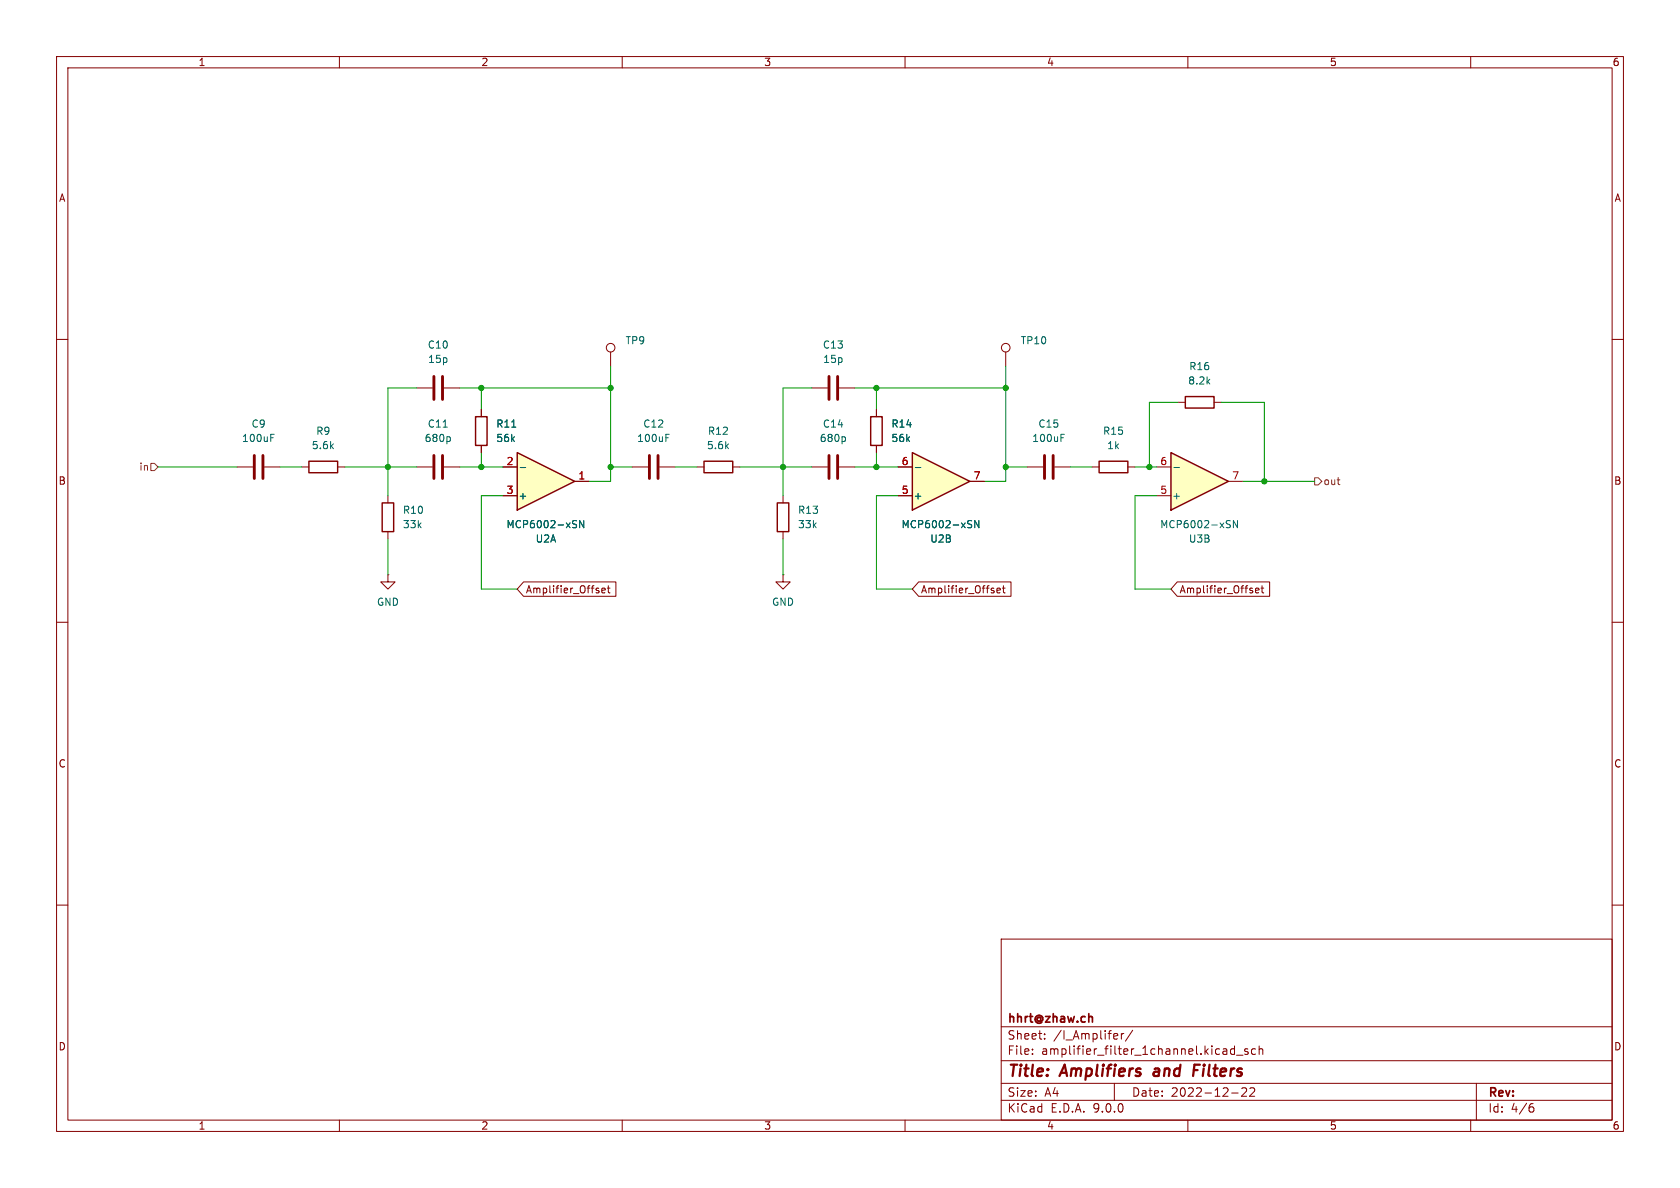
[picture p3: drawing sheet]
<svg xmlns="http://www.w3.org/2000/svg" width="297mm" height="210mm" viewBox="0 0 297 210" stroke-linecap="round" stroke-linejoin="round" font-family="sans-serif">
<g fill="none" stroke="#840000" stroke-width=".18">
<path d="M10 10h277v190h-277zM12 12h273v186h-273zM60 10v2M110 10v2M160 10v2M210 10v2M260 10v2M10 60h2M177.8 62.2v2.6M285 60h2M138.4 87.6v1.3M138.4 94v1.3"/>
<path d="M10 110h2M285 110h2M10 160h2M177 166h108v32h-108zM285 160h2M60 198v2M110 198v2M160 198v2M177 194.5h108M177 191.5h108M177 187.5h108M177 181.5h108"/>
<path d="M182.5 186.3v.1M182.5 185.5v.1M184.7 183.6v.1M184.7 182.8v.1M197 191.5v3M197.5 182.8l.1 .3-.7 .1M198.2 182.7v1M198.7 182.7l-.3 .1-.2 .2M200.2 182.1l-1.2 2M210 198v2M217.7 193.2h1.2M218.2 184.9v1.5"/>
<path d="M218.2 185.5l-.4-.1-.3 .3v.4l.2 .2h.5M218.6 186.5h1.1M219.5 192.4l.6-.1 .2 .1 .1 .3-.9 1.1h.9M220.6 185.5l-.4-.1-.2 .2 .1 .2 .5 .2v.3h-.6M221 192.4l.5-.1 .2 .1 .1 .3-.9 1.1h.9M222 185.5l-.5-.1-.3 .3v.4l.2 .2h.6M222.6 185.5l.2-.1 .4 .1v.9M222.6 184.9v1.5M260 198v2M261 191.5v6.5M270.6 195.7h.4l.2 .3-.1 .5-.5 .1M271 195.1l-.4 .1"/>
<circle cx="177.8" cy="61.5" r=".76"/>
</g>
<path d="M204.1 189.5l-.2 .4 .3 .3M211.1 189.2h.6M212.1 188.2h-.9l-.3 2" fill="none" stroke="#840000" stroke-width=".4"/>
<path d="M192.9 179.7l.2 .2v.8" fill="none" stroke="#840000" stroke-width=".3"/>
<path d="M137.4 88.9h2v5.1h-2z" fill="none" stroke="#840000" stroke-width=".25"/>
<path d="M91.4 80l10.2 5.1-10.2 5.1z" fill="#ffffc2"/>
<path d="M84.1 73.7h2v5h-2zM153.9 73.7h2.1v5h-2.1zM54.6 81.5h5.1v2.1h-5.1zM91.4 80l10.2 5.1-10.2 5.1zM124.5 81.5h5v2.1h-5zM194.3 81.5h5.1v2.1h-5.1z" fill="none" stroke="#840000" stroke-width=".25"/>
<g fill="none" stroke="#840000" stroke-width=".18">
<path d="M85.1 72.4v1.3M85.1 78.7v1.3M107.9 62.2v2.6M143.5 68.6h2.8M148.3 68.6h2.8M154.9 72.4v1.3M154.9 78.7v1.3M41.9 82.6h2.8M46.7 82.6h2.8M53.3 82.6h1.3M59.7 82.6h1.3M88.9 87.6h2.5"/>
<path d="M88.9 82.6h2.5M101.6 85.1h2.5M111.8 82.6h2.8M116.6 82.6h2.8M123.2 82.6h1.3M129.5 82.6h1.3M143.5 82.6h2.8M148.3 82.6h2.8M181.6 82.6h2.8M186.4 82.6h2.8M193 82.6h1.3M199.4 82.6h1.3"/>
<path d="M138.4 101.6v1.3h1.3l-1.3 1.2-1.2-1.2h1.2M138.4 101.6h.1"/>
<circle cx="107.9" cy="61.5" r=".76"/>
</g>
<path d="M47.9 77.4h.4M47.9 76.8h.6M90.5 75.5h.7M117.7 77.4h.4M117.7 76.8h.6M149.2 77.2l.3 .2v.4l-.3 .2M187.6 77.4h.4M187.6 76.8h.6M92 82.6h.9M101.4 92l.5 .1M101.7 92.7l.2 .2-.2 .4M103.2 92v1.3l-.7-1.3v1.3" fill="none" stroke="#006464" stroke-width=".18"/>
<path d="M146.6 66.5v4.1M148.1 66.5v4.1M45 80.5v4.1M46.5 80.5v4.1M114.8 80.5v4.1M116.3 80.5v4.1M146.6 80.5v4.1M148.1 80.5v4.1M184.7 80.5v4.1M186.2 80.5v4.1" fill="none" stroke="#840000" stroke-width=".51"/>
<path d="M161.3 80l10.1 5.1-10.1 5.1z" fill="#ffffc2"/>
<path d="M161.3 80l10.1 5.1-10.1 5.1z" fill="none" stroke="#840000" stroke-width=".25"/>
<path d="M158.7 87.6h2.6M158.7 82.6h2.6M171.4 85.1h2.6" fill="none" stroke="#840000" stroke-width=".18"/>
<path d="M161.8 82.6h1M171.3 92l.5 .1M171.5 92.7l.3 .2-.3 .4M173.1 92v1.3l-.8-1.3v1.3" fill="none" stroke="#006464" stroke-width=".18"/>
<path d="M207 80l10.2 5.1-10.2 5.1z" fill="#ffffc2"/>
<path d="M209.5 70.1h5.1v2h-5.1zM67.6 88.9h2v5.1h-2zM207 80l10.2 5.1-10.2 5.1z" fill="none" stroke="#840000" stroke-width=".25"/>
<g fill="none" stroke="#840000" stroke-width=".18">
<path d="M73.7 68.6h2.8M78.5 68.6h2.8M85.1 72.4v1.3M85.1 78.7v1.3M154.9 72.4v1.3M154.9 78.7v1.3M208.3 71.1h1.2M214.6 71.1h1.3M68.6 87.6v1.3M68.6 94v1.3M73.7 82.6h2.8M78.5 82.6h2.8"/>
<path d="M88.9 87.6h2.5M88.9 82.6h2.5M101.6 85.1h2.5M158.7 87.6h2.6M158.7 82.6h2.6M171.4 85.1h2.6M204.5 87.6h2.5M204.5 82.6h2.5M217.2 85.1h2.5M68.6 101.6v1.3h1.2l-1.2 1.2-1.3-1.2h1.3M68.6 101.6h.1M92.6 102.9h16.3v2.5h-16.3l-1.2-1.3z"/>
<path d="M106.4 104.4l.6-.1-.1-.3h-.3l-.2 .1 .1 .6h.4M107.4 104h.4M107.5 103.5v1.1l.3 .2M162.4 102.9h16.3v2.5h-16.3l-1.1-1.3zM176.2 104.4l.6-.1v-.3h-.4l-.2 .1 .1 .6h.5M177.2 104h.5M177.4 103.5v1.1l.3 .2M208.1 102.9h16.4v2.5h-16.4l-1.1-1.3zM222 104.4l.6-.1-.1-.3h-.4l-.1 .1v.6h.5M222.9 104h.5M223.1 103.5v1.1l.3 .2"/>
</g>
<g fill="none" stroke="#006464" stroke-width=".18">
<path d="M78.3 75.5h.8M79.4 77.2l.2 .2v.4l-.2 .2M90.5 75.5h.7M92 82.6h.9M101.4 92l.5 .1M101.7 92.7l.2 .2-.2 .4M103.2 92v1.3l-.7-1.3v1.3M161.8 82.6h1M171.3 92l.5 .1M171.5 92.7l.3 .2-.3 .4M173.1 92v1.3l-.8-1.3v1.3M207.5 82.6h1"/>
<path d="M217 92l.5 .1M217.3 92.7l.2 .2-.2 .4M218.8 92v1.3l-.8-1.3v1.3"/>
</g>
<path d="M76.7 66.5v4.1M78.2 66.5v4.1M76.7 80.5v4.1M78.2 80.5v4.1" fill="none" stroke="#840000" stroke-width=".51"/>
<path d="M26.7 81.9h.6l.6 .7-.6 .6h-.6zM232.4 84.5h.6l.7 .6-.7 .6h-.6z" fill="none" stroke="#725600" stroke-width=".18"/>
<g fill="none" stroke="#009600" stroke-width=".18">
<path d="M73.7 68.6h-5.1v19M81.3 68.6h26.6M85.1 68.6v3.8M107.9 64.8v20.3h-3.8M143.5 68.6h-5.1v19M151.1 68.6h26.7M154.9 68.6v3.8M177.8 64.8v20.3h-3.8M208.3 71.1h-5.1v11.5M215.9 71.1h7.6v14M27.9 82.6h14M49.5 82.6h3.8"/>
<path d="M61 82.6h12.7M68.6 95.3v6.3M81.3 82.6h7.6M85.1 80v2.6M88.9 87.6h-3.8v16.5h6.3M107.9 82.6h3.9M119.4 82.6h3.8M130.8 82.6h12.7M138.4 95.3v6.3M151.1 82.6h7.6M154.9 80v2.6M158.7 87.6h-3.8v16.5h6.4"/>
<path d="M177.8 82.6h3.8M189.2 82.6h3.8M200.7 82.6h3.8M204.5 87.6h-3.8v16.5h6.3M219.7 85.1h12.7"/>
</g>
<g fill="#009600" stroke="#009600" stroke-width=".18">
<circle cx="85.1" cy="82.6" r=".46"/>
<circle cx="85.1" cy="68.6" r=".46"/>
<circle cx="68.6" cy="82.6" r=".46"/>
<circle cx="154.9" cy="68.6" r=".46"/>
<circle cx="203.2" cy="82.6" r=".46"/>
<circle cx="177.8" cy="68.6" r=".46"/>
<circle cx="223.5" cy="85.1" r=".46"/>
<circle cx="154.9" cy="82.6" r=".46"/>
<circle cx="177.8" cy="82.6" r=".46"/>
<circle cx="138.4" cy="82.6" r=".46"/>
<circle cx="107.9" cy="82.6" r=".46"/>
<circle cx="107.9" cy="68.6" r=".46"/>
</g>
<g font-size="2.8" fill="#840000">
<text x="178" y="190.9">Title:</text>
<text x="187.7" y="190.9">Amplifiers</text>
<text x="204.8" y="190.9">and</text>
<text x="212.6" y="190.9">Filters</text>
</g>
<g font-size="2.1" fill="#840000">
<text x="178" y="184">Sheet:</text>
<text x="178" y="181.2">hhrt@zhaw.ch</text>
<text x="186.2" y="184">/I_Amplifer/</text>
<text x="178" y="186.7">File:</text>
<text x="184.1" y="186.7">amplifier_filter_1channel.kicad_sch</text>
<text x="178" y="196.9">KiCad</text>
<text x="178" y="194.1">Size:</text>
<text x="184.7" y="194.1">A4</text>
<text x="185.7" y="196.9">E.D.A.</text>
<text x="193.3" y="196.9">9.0.0</text>
<text x="200" y="194.1">Date:</text>
<text x="207" y="194.1">2022-12-22</text>
<text x="263" y="194.3">Rev:</text>
<text x="263" y="196.9">Id:</text>
<text x="267.1" y="196.9">4/6</text>
</g>
<g font-size="1.8" fill="#840000">
<text x="35" y="11.9">1</text>
<text x="85" y="11.9">2</text>
<text x="135" y="11.9">3</text>
<text x="185" y="11.9">4</text>
<text x="235" y="11.9">5</text>
<text x="285" y="11.9">6</text>
<text x="10.3" y="35.9">A</text>
<text x="285.3" y="35.9">A</text>
<text x="10.3" y="85.9">B</text>
<text x="285.3" y="85.9">B</text>
<text x="92.9" y="105.1">Amplifier_Offset</text>
<text x="162.7" y="105.1">Amplifier_Offset</text>
<text x="208.4" y="105.1">Amplifier_Offset</text>
<text x="10.3" y="135.9">C</text>
<text x="285.3" y="135.9">C</text>
<text x="10.3" y="185.9">D</text>
<text x="285.3" y="185.9">D</text>
<text x="35" y="199.9">1</text>
<text x="85" y="199.9">2</text>
<text x="135" y="199.9">3</text>
<text x="185" y="199.9">4</text>
<text x="235" y="199.9">5</text>
<text x="285" y="199.9">6</text>
</g>
<g font-size="1.8" fill="#006464">
<text x="75.5" y="61.8">C10</text>
<text x="75.6" y="64.4">15p</text>
<text x="110.5" y="61.1">TP9</text>
<text x="145.4" y="61.8">C13</text>
<text x="145.4" y="64.4">15p</text>
<text x="180.3" y="61.1">TP10</text>
<text x="210.1" y="65.6">R16</text>
<text x="210" y="68.2">8.2k</text>
<text x="44.4" y="75.8">C9</text>
<text x="55.8" y="77.1">R9</text>
<text x="75.5" y="75.8">C11</text>
<text x="87.6" y="75.8">R11</text>
<text x="113.6" y="75.8">C12</text>
<text x="125.1" y="77.1">R12</text>
<text x="145.4" y="75.8">C14</text>
<text x="157.5" y="75.8">R14</text>
<text x="183.5" y="75.8">C15</text>
<text x="194.9" y="77.1">R15</text>
<text x="42.7" y="78.3">100uF</text>
<text x="55" y="79.6">5.6k</text>
<text x="75" y="78.3">680p</text>
<text x="87.6" y="78.3">56k</text>
<text x="112.5" y="78.3">100uF</text>
<text x="124.9" y="79.6">5.6k</text>
<text x="144.8" y="78.3">680p</text>
<text x="157.5" y="78.3">56k</text>
<text x="182.4" y="78.3">100uF</text>
<text x="195.6" y="79.6">1k</text>
<text x="91.6" y="88.5">+</text>
<text x="161.4" y="88.5">+</text>
<text x="207.1" y="88.5">+</text>
<text x="71.1" y="93.6">33k</text>
<text x="71.1" y="91">R10</text>
<text x="89.4" y="93.6">MCP6002-xSN</text>
<text x="141" y="93.6">33k</text>
<text x="141" y="91">R13</text>
<text x="159.3" y="93.6">MCP6002-xSN</text>
<text x="205" y="93.6">MCP6002-xSN</text>
<text x="94.6" y="96.1">U2A</text>
<text x="164.4" y="96.1">U2B</text>
<text x="210.1" y="96.1">U3B</text>
<text x="66.5" y="107.3">GND</text>
<text x="136.4" y="107.3">GND</text>
</g>
<g font-size="1.8" fill="#725600">
<text x="24.5" y="83.4">in</text>
<text x="233.9" y="86">out</text>
</g>
<g font-size="1.8" fill="#a90000">
<text x="89.5" y="82.3">2</text>
<text x="159.3" y="82.3">6</text>
<text x="205" y="82.3">6</text>
<text x="89.5" y="87.4">3</text>
<text x="102.2" y="84.8">1</text>
<text x="159.3" y="87.4">5</text>
<text x="172" y="84.8">7</text>
<text x="205" y="87.4">5</text>
<text x="217.7" y="84.8">7</text>
</g>
</svg>
